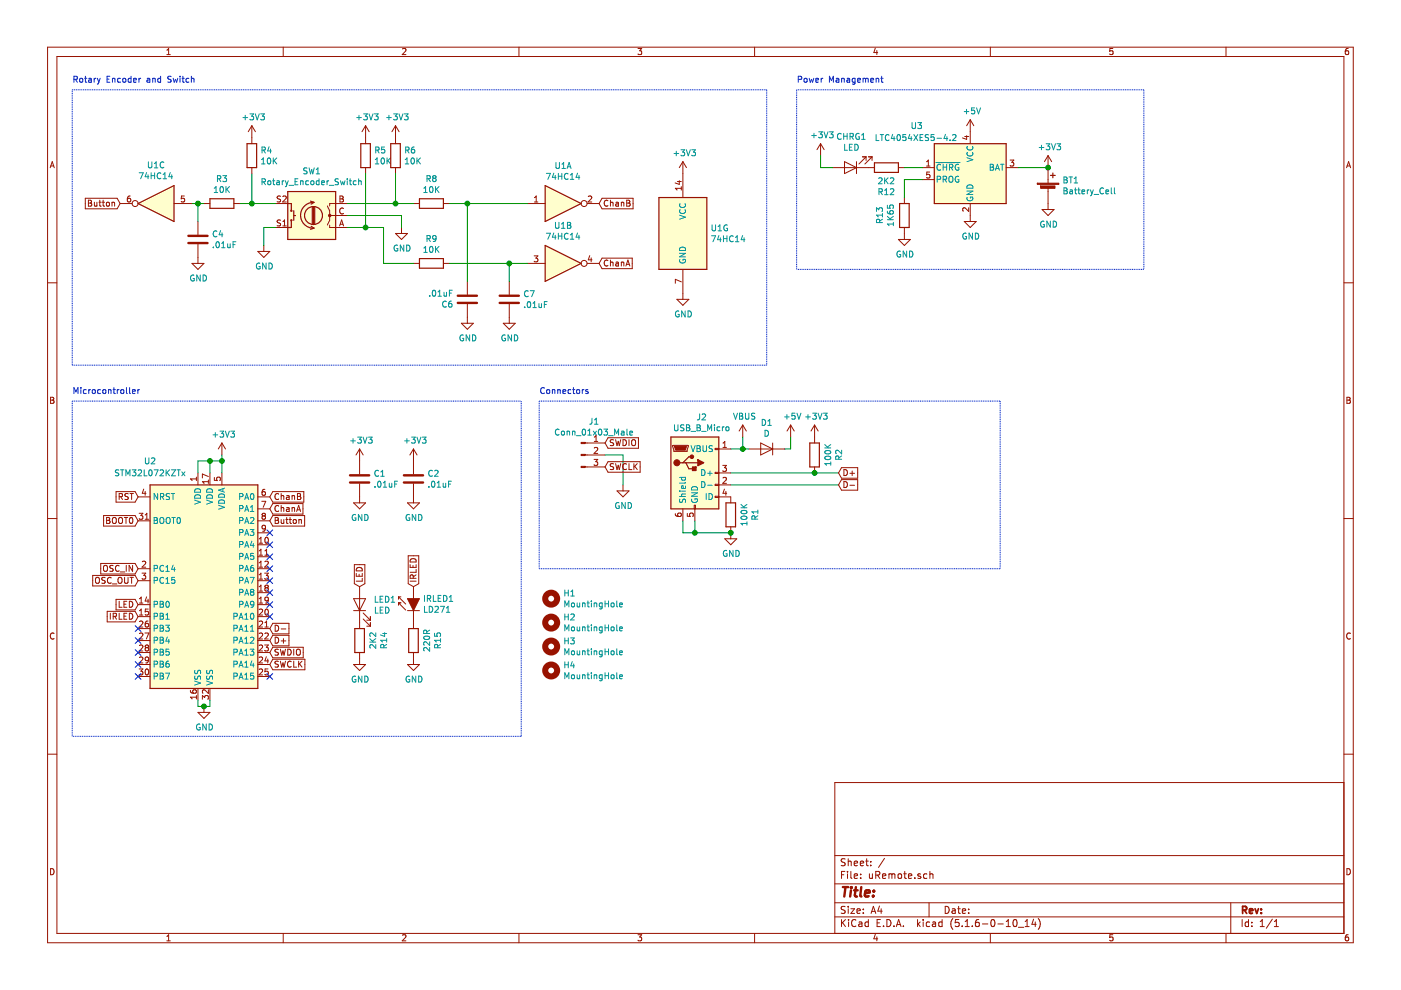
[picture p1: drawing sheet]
EESchema Schematic File Version 4
EELAYER 30 0
EELAYER END
$Descr A4 11693 8268
encoding utf-8
Sheet 1 1
Title ""
Date ""
Rev ""
Comp ""
Comment1 ""
Comment2 ""
Comment3 ""
Comment4 ""
$EndDescr
$Comp
L 74xx:74HC14 U1
U 1 1
P 4700 1700
F 0 "U1" H 4700 2017 50  0000 C CNN
F 1 "74HC14" H 4700 1926 50  0000 C CNN
F 2 "Package_SO:SOIC-14_3.9x8.7mm_P1.27mm" H 4700 1700 50  0001 C CNN
F 3 "http://www.ti.com/lit/gpn/sn74HC14" H 4700 1700 50  0001 C CNN
	1    4700 1700
	1    0    0    -1  
$EndComp
$Comp
L 74xx:74HC14 U1
U 2 1
P 4700 2200
F 0 "U1" H 4700 2517 50  0000 C CNN
F 1 "74HC14" H 4700 2426 50  0000 C CNN
F 2 "Package_SO:SOIC-14_3.9x8.7mm_P1.27mm" H 4700 2200 50  0001 C CNN
F 3 "http://www.ti.com/lit/gpn/sn74HC14" H 4700 2200 50  0001 C CNN
	2    4700 2200
	1    0    0    -1  
$EndComp
$Comp
L 74xx:74HC14 U1
U 3 1
P 1300 1700
F 0 "U1" H 1300 1383 50  0000 C CNN
F 1 "74HC14" H 1300 1474 50  0000 C CNN
F 2 "Package_SO:SOIC-14_3.9x8.7mm_P1.27mm" H 1300 1700 50  0001 C CNN
F 3 "http://www.ti.com/lit/gpn/sn74HC14" H 1300 1700 50  0001 C CNN
	3    1300 1700
	-1   0    0    1   
$EndComp
$Comp
L Device:Rotary_Encoder_Switch SW1
U 1 1
P 2600 1800
F 0 "SW1" H 2600 1433 50  0000 C CNN
F 1 "Rotary_Encoder_Switch" H 2600 1524 50  0000 C CNN
F 2 "Rotary_Encoder:RotaryEncoder_Alps_EC11E-Switch_Vertical_H20mm" H 2450 1960 50  0001 C CNN
F 3 "~" H 2600 2060 50  0001 C CNN
	1    2600 1800
	-1   0    0    1   
$EndComp
$Comp
L power:GND #PWR0101
U 1 1
P 1650 2150
F 0 "#PWR0101" H 1650 1900 50  0001 C CNN
F 1 "GND" H 1655 1977 50  0000 C CNN
F 2 "" H 1650 2150 50  0001 C CNN
F 3 "" H 1650 2150 50  0001 C CNN
	1    1650 2150
	1    0    0    -1  
$EndComp
$Comp
L Device:R R5
U 1 1
P 3050 1300
F 0 "R5" H 3120 1346 50  0000 L CNN
F 1 "10K" H 3120 1255 50  0000 L CNN
F 2 "Resistor_SMD:R_0805_2012Metric" V 2980 1300 50  0001 C CNN
F 3 "~" H 3050 1300 50  0001 C CNN
	1    3050 1300
	1    0    0    -1  
$EndComp
$Comp
L Device:C C6
U 1 1
P 3900 2500
F 0 "C6" H 4015 2546 50  0000 L CNN
F 1 ".01uF" H 4015 2455 50  0000 L CNN
F 2 "Capacitor_SMD:C_0805_2012Metric" H 3938 2350 50  0001 C CNN
F 3 "~" H 3900 2500 50  0001 C CNN
	1    3900 2500
	-1   0    0    1   
$EndComp
Text GLabel 1000 1700 0    50   Input ~ 0
Button
Text GLabel 5000 1700 2    50   Input ~ 0
ChanB
Text GLabel 5000 2200 2    50   Input ~ 0
ChanA
$Comp
L power:GND #PWR0103
U 1 1
P 2200 2050
F 0 "#PWR0103" H 2200 1800 50  0001 C CNN
F 1 "GND" H 2205 1877 50  0000 C CNN
F 2 "" H 2200 2050 50  0001 C CNN
F 3 "" H 2200 2050 50  0001 C CNN
	1    2200 2050
	1    0    0    -1  
$EndComp
$Comp
L Device:R R8
U 1 1
P 3600 1700
F 0 "R8" V 3393 1700 50  0000 C CNN
F 1 "10K" V 3484 1700 50  0000 C CNN
F 2 "Resistor_SMD:R_0805_2012Metric" V 3530 1700 50  0001 C CNN
F 3 "~" H 3600 1700 50  0001 C CNN
	1    3600 1700
	0    1    1    0   
$EndComp
$Comp
L Device:R R9
U 1 1
P 3600 2200
F 0 "R9" V 3393 2200 50  0000 C CNN
F 1 "10K" V 3484 2200 50  0000 C CNN
F 2 "Resistor_SMD:R_0805_2012Metric" V 3530 2200 50  0001 C CNN
F 3 "~" H 3600 2200 50  0001 C CNN
	1    3600 2200
	0    1    1    0   
$EndComp
$Comp
L Device:R R3
U 1 1
P 1850 1700
F 0 "R3" V 1643 1700 50  0000 C CNN
F 1 "10K" V 1734 1700 50  0000 C CNN
F 2 "Resistor_SMD:R_0805_2012Metric" V 1780 1700 50  0001 C CNN
F 3 "~" H 1850 1700 50  0001 C CNN
	1    1850 1700
	0    1    1    0   
$EndComp
$Comp
L Device:C C4
U 1 1
P 1650 2000
F 0 "C4" H 1765 2046 50  0000 L CNN
F 1 ".01uF" H 1765 1955 50  0000 L CNN
F 2 "Capacitor_SMD:C_0805_2012Metric" H 1688 1850 50  0001 C CNN
F 3 "~" H 1650 2000 50  0001 C CNN
	1    1650 2000
	1    0    0    -1  
$EndComp
Wire Wire Line
	1600 1700 1650 1700
Wire Wire Line
	1650 1850 1650 1700
Connection ~ 1650 1700
Wire Wire Line
	1650 1700 1700 1700
Wire Wire Line
	2000 1700 2100 1700
$Comp
L Device:R R4
U 1 1
P 2100 1300
F 0 "R4" H 2170 1346 50  0000 L CNN
F 1 "10K" H 2170 1255 50  0000 L CNN
F 2 "Resistor_SMD:R_0805_2012Metric" V 2030 1300 50  0001 C CNN
F 3 "~" H 2100 1300 50  0001 C CNN
	1    2100 1300
	1    0    0    -1  
$EndComp
Wire Wire Line
	2100 1450 2100 1700
Connection ~ 2100 1700
Wire Wire Line
	2100 1700 2300 1700
Wire Wire Line
	2300 1900 2200 1900
Wire Wire Line
	2200 1900 2200 2050
$Comp
L Device:R R6
U 1 1
P 3300 1300
F 0 "R6" H 3370 1346 50  0000 L CNN
F 1 "10K" H 3370 1255 50  0000 L CNN
F 2 "Resistor_SMD:R_0805_2012Metric" V 3230 1300 50  0001 C CNN
F 3 "~" H 3300 1300 50  0001 C CNN
	1    3300 1300
	1    0    0    -1  
$EndComp
$Comp
L Device:C C7
U 1 1
P 4250 2500
F 0 "C7" H 4365 2546 50  0000 L CNN
F 1 ".01uF" H 4365 2455 50  0000 L CNN
F 2 "Capacitor_SMD:C_0805_2012Metric" H 4288 2350 50  0001 C CNN
F 3 "~" H 4250 2500 50  0001 C CNN
	1    4250 2500
	1    0    0    -1  
$EndComp
Wire Wire Line
	2900 1700 3300 1700
Wire Wire Line
	3750 1700 3900 1700
Wire Wire Line
	2900 1900 3050 1900
Wire Wire Line
	3200 1900 3200 2200
Wire Wire Line
	3200 2200 3450 2200
Wire Wire Line
	3750 2200 4250 2200
Wire Wire Line
	3900 2350 3900 1700
Connection ~ 3900 1700
Wire Wire Line
	3900 1700 4400 1700
Wire Wire Line
	4250 2350 4250 2200
Connection ~ 4250 2200
Wire Wire Line
	4250 2200 4400 2200
Wire Wire Line
	3050 1450 3050 1900
Connection ~ 3050 1900
Wire Wire Line
	3050 1900 3200 1900
Wire Wire Line
	3300 1450 3300 1700
Connection ~ 3300 1700
Wire Wire Line
	3300 1700 3450 1700
$Comp
L power:GND #PWR0106
U 1 1
P 3900 2650
F 0 "#PWR0106" H 3900 2400 50  0001 C CNN
F 1 "GND" H 3905 2477 50  0000 C CNN
F 2 "" H 3900 2650 50  0001 C CNN
F 3 "" H 3900 2650 50  0001 C CNN
	1    3900 2650
	1    0    0    -1  
$EndComp
$Comp
L power:GND #PWR0107
U 1 1
P 4250 2650
F 0 "#PWR0107" H 4250 2400 50  0001 C CNN
F 1 "GND" H 4255 2477 50  0000 C CNN
F 2 "" H 4250 2650 50  0001 C CNN
F 3 "" H 4250 2650 50  0001 C CNN
	1    4250 2650
	1    0    0    -1  
$EndComp
$Comp
L 74xx:74HC14 U1
U 7 1
P 5700 1950
F 0 "U1" H 5930 1996 50  0000 L CNN
F 1 "74HC14" H 5930 1905 50  0000 L CNN
F 2 "Package_SO:SOIC-14_3.9x8.7mm_P1.27mm" H 5700 1950 50  0001 C CNN
F 3 "http://www.ti.com/lit/gpn/sn74HC14" H 5700 1950 50  0001 C CNN
	7    5700 1950
	1    0    0    -1  
$EndComp
$Comp
L power:GND #PWR0109
U 1 1
P 5700 2450
F 0 "#PWR0109" H 5700 2200 50  0001 C CNN
F 1 "GND" H 5705 2277 50  0000 C CNN
F 2 "" H 5700 2450 50  0001 C CNN
F 3 "" H 5700 2450 50  0001 C CNN
	1    5700 2450
	1    0    0    -1  
$EndComp
Wire Notes Line
	600  750  6400 750 
Wire Notes Line
	6400 750  6400 3050
Wire Notes Line
	6400 3050 600  3050
Wire Notes Line
	600  3050 600  750 
Text Notes 600  700  0    50   ~ 0
Rotary Encoder and Switch
$Comp
L Device:LED LED1
U 1 1
P 3000 5050
F 0 "LED1" V 3039 4933 50  0000 R CNN
F 1 "LED" V 2948 4933 50  0000 R CNN
F 2 "LED_SMD:LED_0805_2012Metric" H 3000 5050 50  0001 C CNN
F 3 "~" H 3000 5050 50  0001 C CNN
	1    3000 5050
	0    -1   -1   0   
$EndComp
$Comp
L LED:LD271 IRLED1
U 1 1
P 3450 5000
F 0 "IRLED1" V 3446 4922 50  0000 R CNN
F 1 "LD271" V 3355 4922 50  0000 R CNN
F 2 "LED_SMD:LED_Wurth_2.6x0.84mm" H 3450 5175 50  0001 C CNN
F 3 "http://www.alliedelec.com/m/d/40788c34903a719969df15f1fbea1056.pdf" H 3400 5000 50  0001 C CNN
	1    3450 5000
	0    -1   -1   0   
$EndComp
$Comp
L Device:R R15
U 1 1
P 3450 5350
F 0 "R15" V 3243 5350 50  0000 C CNN
F 1 "220R" V 3334 5350 50  0000 C CNN
F 2 "Resistor_SMD:R_0805_2012Metric" V 3380 5350 50  0001 C CNN
F 3 "~" H 3450 5350 50  0001 C CNN
	1    3450 5350
	-1   0    0    1   
$EndComp
$Comp
L Device:R R14
U 1 1
P 3000 5350
F 0 "R14" V 2793 5350 50  0000 C CNN
F 1 "2K2" V 2884 5350 50  0000 C CNN
F 2 "Resistor_SMD:R_0805_2012Metric" V 2930 5350 50  0001 C CNN
F 3 "~" H 3000 5350 50  0001 C CNN
	1    3000 5350
	-1   0    0    1   
$EndComp
$Comp
L power:GND #PWR0112
U 1 1
P 3450 5500
F 0 "#PWR0112" H 3450 5250 50  0001 C CNN
F 1 "GND" H 3455 5327 50  0000 C CNN
F 2 "" H 3450 5500 50  0001 C CNN
F 3 "" H 3450 5500 50  0001 C CNN
	1    3450 5500
	1    0    0    -1  
$EndComp
$Comp
L power:GND #PWR0113
U 1 1
P 3000 5500
F 0 "#PWR0113" H 3000 5250 50  0001 C CNN
F 1 "GND" H 3005 5327 50  0000 C CNN
F 2 "" H 3000 5500 50  0001 C CNN
F 3 "" H 3000 5500 50  0001 C CNN
	1    3000 5500
	1    0    0    -1  
$EndComp
$Comp
L Connector:USB_B_Micro J2
U 1 1
P 5800 3950
F 0 "J2" H 5857 4417 50  0000 C CNN
F 1 "USB_B_Micro" H 5857 4326 50  0000 C CNN
F 2 "Connector_USB:USB_Micro-B_Molex_47346-0001" H 5950 3900 50  0001 C CNN
F 3 "~" H 5950 3900 50  0001 C CNN
	1    5800 3950
	1    0    0    -1  
$EndComp
$Comp
L power:GND #PWR0116
U 1 1
P 6100 4450
F 0 "#PWR0116" H 6100 4200 50  0001 C CNN
F 1 "GND" H 6105 4277 50  0000 C CNN
F 2 "" H 6100 4450 50  0001 C CNN
F 3 "" H 6100 4450 50  0001 C CNN
	1    6100 4450
	1    0    0    -1  
$EndComp
Text Notes 4500 3300 0    50   ~ 0
Connectors
Wire Notes Line
	4500 3350 4500 4750
Text GLabel 3450 4900 1    50   Input ~ 0
IRLED
Text GLabel 3000 4900 1    50   Input ~ 0
LED
Text Notes 6650 700  0    50   ~ 0
Power Management
Wire Notes Line
	8350 3350 8350 4750
Wire Notes Line
	4500 3350 8350 3350
Wire Notes Line
	4500 4750 8350 4750
$Comp
L Device:LED CHRG1
U 1 1
P 7100 1400
F 0 "CHRG1" H 7093 1145 50  0000 C CNN
F 1 "LED" H 7093 1236 50  0000 C CNN
F 2 "LED_SMD:LED_0805_2012Metric" H 7100 1400 50  0001 C CNN
F 3 "~" H 7100 1400 50  0001 C CNN
	1    7100 1400
	-1   0    0    1   
$EndComp
$Comp
L Device:R R12
U 1 1
P 7400 1400
F 0 "R12" V 7193 1400 50  0000 C CNN
F 1 "2K2" V 7284 1400 50  0000 C CNN
F 2 "Resistor_SMD:R_0805_2012Metric" V 7330 1400 50  0001 C CNN
F 3 "~" H 7400 1400 50  0001 C CNN
	1    7400 1400
	0    -1   -1   0   
$EndComp
Wire Wire Line
	6850 1300 6850 1400
Wire Wire Line
	6850 1400 6950 1400
$Comp
L Device:R R13
U 1 1
P 7550 1800
F 0 "R13" V 7343 1800 50  0000 C CNN
F 1 "1K65" V 7434 1800 50  0000 C CNN
F 2 "Resistor_SMD:R_0805_2012Metric" V 7480 1800 50  0001 C CNN
F 3 "~" H 7550 1800 50  0001 C CNN
	1    7550 1800
	1    0    0    -1  
$EndComp
Wire Wire Line
	7700 1500 7550 1500
Wire Wire Line
	7550 1500 7550 1650
$Comp
L power:GND #PWR0133
U 1 1
P 8100 1800
F 0 "#PWR0133" H 8100 1550 50  0001 C CNN
F 1 "GND" H 8105 1627 50  0000 C CNN
F 2 "" H 8100 1800 50  0001 C CNN
F 3 "" H 8100 1800 50  0001 C CNN
	1    8100 1800
	1    0    0    -1  
$EndComp
$Comp
L power:GND #PWR0134
U 1 1
P 7550 1950
F 0 "#PWR0134" H 7550 1700 50  0001 C CNN
F 1 "GND" H 7555 1777 50  0000 C CNN
F 2 "" H 7550 1950 50  0001 C CNN
F 3 "" H 7550 1950 50  0001 C CNN
	1    7550 1950
	1    0    0    -1  
$EndComp
Wire Wire Line
	7550 1400 7700 1400
Wire Wire Line
	8500 1400 8750 1400
Wire Notes Line
	9550 750  9550 2250
Wire Notes Line
	9550 2250 6650 2250
Wire Notes Line
	9550 750  6650 750 
Wire Notes Line
	6650 750  6650 2250
$Comp
L Battery_Management:LTC4054XES5-4.2 U3
U 1 1
P 8100 1400
F 0 "U3" H 7600 1750 50  0000 L CNN
F 1 "LTC4054XES5-4.2" H 7300 1650 50  0000 L CNN
F 2 "Package_TO_SOT_SMD:TSOT-23-5" H 8100 900 50  0001 C CNN
F 3 "http://cds.linear.com/docs/en/datasheet/405442xf.pdf" H 8100 1300 50  0001 C CNN
	1    8100 1400
	1    0    0    -1  
$EndComp
$Comp
L power:GND #PWR0120
U 1 1
P 8750 1700
F 0 "#PWR0120" H 8750 1450 50  0001 C CNN
F 1 "GND" H 8755 1527 50  0000 C CNN
F 2 "" H 8750 1700 50  0001 C CNN
F 3 "" H 8750 1700 50  0001 C CNN
	1    8750 1700
	1    0    0    -1  
$EndComp
$Comp
L Device:Battery_Cell BT1
U 1 1
P 8750 1600
F 0 "BT1" H 8868 1696 50  0000 L CNN
F 1 "Battery_Cell" H 8868 1605 50  0000 L CNN
F 2 "Battery:BatteryHolder_Keystone_103_1x20mm" V 8750 1660 50  0001 C CNN
F 3 "~" V 8750 1660 50  0001 C CNN
	1    8750 1600
	1    0    0    -1  
$EndComp
$Comp
L power:GND #PWR0119
U 1 1
P 3350 1900
F 0 "#PWR0119" H 3350 1650 50  0001 C CNN
F 1 "GND" H 3355 1727 50  0000 C CNN
F 2 "" H 3350 1900 50  0001 C CNN
F 3 "" H 3350 1900 50  0001 C CNN
	1    3350 1900
	1    0    0    -1  
$EndComp
Wire Wire Line
	2900 1800 3350 1800
Wire Wire Line
	3350 1800 3350 1900
$Comp
L Mechanical:MountingHole H1
U 1 1
P 4600 5000
F 0 "H1" H 4700 5046 50  0000 L CNN
F 1 "MountingHole" H 4700 4955 50  0000 L CNN
F 2 "MountingHole:MountingHole_2.2mm_M2_Pad_Via" H 4600 5000 50  0001 C CNN
F 3 "~" H 4600 5000 50  0001 C CNN
	1    4600 5000
	1    0    0    -1  
$EndComp
$Comp
L Mechanical:MountingHole H2
U 1 1
P 4600 5200
F 0 "H2" H 4700 5246 50  0000 L CNN
F 1 "MountingHole" H 4700 5155 50  0000 L CNN
F 2 "MountingHole:MountingHole_2.2mm_M2_Pad_Via" H 4600 5200 50  0001 C CNN
F 3 "~" H 4600 5200 50  0001 C CNN
	1    4600 5200
	1    0    0    -1  
$EndComp
$Comp
L Mechanical:MountingHole H3
U 1 1
P 4600 5400
F 0 "H3" H 4700 5446 50  0000 L CNN
F 1 "MountingHole" H 4700 5355 50  0000 L CNN
F 2 "MountingHole:MountingHole_2.2mm_M2_Pad_Via" H 4600 5400 50  0001 C CNN
F 3 "~" H 4600 5400 50  0001 C CNN
	1    4600 5400
	1    0    0    -1  
$EndComp
$Comp
L Mechanical:MountingHole H4
U 1 1
P 4600 5600
F 0 "H4" H 4700 5646 50  0000 L CNN
F 1 "MountingHole" H 4700 5555 50  0000 L CNN
F 2 "MountingHole:MountingHole_2.2mm_M2_Pad_Via" H 4600 5600 50  0001 C CNN
F 3 "~" H 4600 5600 50  0001 C CNN
	1    4600 5600
	1    0    0    -1  
$EndComp
Text GLabel 5050 3700 2    50   Input ~ 0
SWDIO
Text GLabel 5050 3900 2    50   Input ~ 0
SWCLK
$Comp
L Connector:Conn_01x03_Male J1
U 1 1
P 4850 3800
F 0 "J1" H 4958 4081 50  0000 C CNN
F 1 "Conn_01x03_Male" H 4958 3990 50  0000 C CNN
F 2 "Connector_PinHeader_2.54mm:PinHeader_1x03_P2.54mm_Vertical" H 4850 3800 50  0001 C CNN
F 3 "~" H 4850 3800 50  0001 C CNN
	1    4850 3800
	1    0    0    -1  
$EndComp
$Comp
L power:GND #PWR0114
U 1 1
P 5200 4050
F 0 "#PWR0114" H 5200 3800 50  0001 C CNN
F 1 "GND" H 5205 3877 50  0000 C CNN
F 2 "" H 5200 4050 50  0001 C CNN
F 3 "" H 5200 4050 50  0001 C CNN
	1    5200 4050
	1    0    0    -1  
$EndComp
Wire Wire Line
	5050 3800 5200 3800
Wire Wire Line
	5200 3800 5200 4050
$Comp
L power:+5V #PWR0102
U 1 1
P 6600 3650
F 0 "#PWR0102" H 6600 3500 50  0001 C CNN
F 1 "+5V" H 6615 3823 50  0000 C CNN
F 2 "" H 6600 3650 50  0001 C CNN
F 3 "" H 6600 3650 50  0001 C CNN
	1    6600 3650
	1    0    0    -1  
$EndComp
$Comp
L power:+3V3 #PWR0104
U 1 1
P 6850 1300
F 0 "#PWR0104" H 6850 1150 50  0001 C CNN
F 1 "+3V3" H 6865 1473 50  0000 C CNN
F 2 "" H 6850 1300 50  0001 C CNN
F 3 "" H 6850 1300 50  0001 C CNN
	1    6850 1300
	1    0    0    -1  
$EndComp
$Comp
L power:+3V3 #PWR0105
U 1 1
P 8750 1400
F 0 "#PWR0105" H 8750 1250 50  0001 C CNN
F 1 "+3V3" H 8765 1573 50  0000 C CNN
F 2 "" H 8750 1400 50  0001 C CNN
F 3 "" H 8750 1400 50  0001 C CNN
	1    8750 1400
	1    0    0    -1  
$EndComp
Connection ~ 8750 1400
$Comp
L power:+5V #PWR0108
U 1 1
P 8100 1100
F 0 "#PWR0108" H 8100 950 50  0001 C CNN
F 1 "+5V" H 8115 1273 50  0000 C CNN
F 2 "" H 8100 1100 50  0001 C CNN
F 3 "" H 8100 1100 50  0001 C CNN
	1    8100 1100
	1    0    0    -1  
$EndComp
$Comp
L power:+3V3 #PWR0110
U 1 1
P 5700 1450
F 0 "#PWR0110" H 5700 1300 50  0001 C CNN
F 1 "+3V3" H 5715 1623 50  0000 C CNN
F 2 "" H 5700 1450 50  0001 C CNN
F 3 "" H 5700 1450 50  0001 C CNN
	1    5700 1450
	1    0    0    -1  
$EndComp
$Comp
L power:+3V3 #PWR0111
U 1 1
P 3300 1150
F 0 "#PWR0111" H 3300 1000 50  0001 C CNN
F 1 "+3V3" H 3315 1323 50  0000 C CNN
F 2 "" H 3300 1150 50  0001 C CNN
F 3 "" H 3300 1150 50  0001 C CNN
	1    3300 1150
	1    0    0    -1  
$EndComp
$Comp
L power:+3V3 #PWR0115
U 1 1
P 3050 1150
F 0 "#PWR0115" H 3050 1000 50  0001 C CNN
F 1 "+3V3" H 3065 1323 50  0000 C CNN
F 2 "" H 3050 1150 50  0001 C CNN
F 3 "" H 3050 1150 50  0001 C CNN
	1    3050 1150
	1    0    0    -1  
$EndComp
$Comp
L power:+3V3 #PWR0117
U 1 1
P 2100 1150
F 0 "#PWR0117" H 2100 1000 50  0001 C CNN
F 1 "+3V3" H 2115 1323 50  0000 C CNN
F 2 "" H 2100 1150 50  0001 C CNN
F 3 "" H 2100 1150 50  0001 C CNN
	1    2100 1150
	1    0    0    -1  
$EndComp
$Comp
L Device:D D1
U 1 1
P 6400 3750
F 0 "D1" H 6400 3534 50  0000 C CNN
F 1 "D" H 6400 3625 50  0000 C CNN
F 2 "Diode_SMD:D_0805_2012Metric" H 6400 3750 50  0001 C CNN
F 3 "~" H 6400 3750 50  0001 C CNN
	1    6400 3750
	-1   0    0    1   
$EndComp
$Comp
L Device:R R1
U 1 1
P 6100 4300
F 0 "R1" V 5893 4300 50  0000 C CNN
F 1 "100K" V 5984 4300 50  0000 C CNN
F 2 "Resistor_SMD:R_0805_2012Metric" V 6030 4300 50  0001 C CNN
F 3 "~" H 6100 4300 50  0001 C CNN
	1    6100 4300
	-1   0    0    1   
$EndComp
Wire Wire Line
	5800 4350 5800 4450
Wire Wire Line
	5800 4450 6100 4450
Connection ~ 6100 4450
Wire Wire Line
	5700 4350 5700 4450
Wire Wire Line
	5700 4450 5800 4450
Connection ~ 5800 4450
Text GLabel 7000 4050 2    50   Input ~ 0
D-
Text GLabel 7000 3950 2    50   Input ~ 0
D+
Wire Wire Line
	6100 4050 7000 4050
$Comp
L Device:R R2
U 1 1
P 6800 3800
F 0 "R2" V 6593 3800 50  0000 C CNN
F 1 "100K" V 6684 3800 50  0000 C CNN
F 2 "Resistor_SMD:R_0805_2012Metric" V 6730 3800 50  0001 C CNN
F 3 "~" H 6800 3800 50  0001 C CNN
	1    6800 3800
	-1   0    0    1   
$EndComp
$Comp
L power:+3V3 #PWR0118
U 1 1
P 6800 3650
F 0 "#PWR0118" H 6800 3500 50  0001 C CNN
F 1 "+3V3" H 6815 3823 50  0000 C CNN
F 2 "" H 6800 3650 50  0001 C CNN
F 3 "" H 6800 3650 50  0001 C CNN
	1    6800 3650
	1    0    0    -1  
$EndComp
$Comp
L MCU_ST_STM32L0:STM32L072KZTx U2
U 1 1
P 1750 4850
F 0 "U2" H 1250 5850 50  0000 C CNN
F 1 "STM32L072KZTx" H 1250 5750 50  0000 C CNN
F 2 "Package_QFP:LQFP-32_7x7mm_P0.8mm" H 1250 3950 50  0001 R CNN
F 3 "http://www.st.com/st-web-ui/static/active/en/resource/technical/document/datasheet/DM00141133.pdf" H 1750 4850 50  0001 C CNN
	1    1750 4850
	1    0    0    -1  
$EndComp
$Comp
L power:+3V3 #PWR0121
U 1 1
P 1850 3800
F 0 "#PWR0121" H 1850 3650 50  0001 C CNN
F 1 "+3V3" H 1865 3973 50  0000 C CNN
F 2 "" H 1850 3800 50  0001 C CNN
F 3 "" H 1850 3800 50  0001 C CNN
	1    1850 3800
	1    0    0    -1  
$EndComp
Wire Wire Line
	1850 3950 1850 3850
Wire Wire Line
	1750 3950 1750 3850
Wire Wire Line
	1750 3850 1850 3850
Connection ~ 1850 3850
Wire Wire Line
	1850 3850 1850 3800
Wire Wire Line
	1650 3950 1650 3850
Wire Wire Line
	1650 3850 1750 3850
Connection ~ 1750 3850
Text GLabel 1150 4150 0    50   Input ~ 0
RST
Text GLabel 1150 4350 0    50   Input ~ 0
BOOT0
$Comp
L Device:C C1
U 1 1
P 3000 4000
F 0 "C1" H 3115 4046 50  0000 L CNN
F 1 ".01uF" H 3115 3955 50  0000 L CNN
F 2 "Capacitor_SMD:C_0805_2012Metric" H 3038 3850 50  0001 C CNN
F 3 "~" H 3000 4000 50  0001 C CNN
	1    3000 4000
	1    0    0    -1  
$EndComp
$Comp
L Device:C C2
U 1 1
P 3450 4000
F 0 "C2" H 3565 4046 50  0000 L CNN
F 1 ".01uF" H 3565 3955 50  0000 L CNN
F 2 "Capacitor_SMD:C_0805_2012Metric" H 3488 3850 50  0001 C CNN
F 3 "~" H 3450 4000 50  0001 C CNN
	1    3450 4000
	1    0    0    -1  
$EndComp
$Comp
L power:+3V3 #PWR0122
U 1 1
P 3000 3850
F 0 "#PWR0122" H 3000 3700 50  0001 C CNN
F 1 "+3V3" H 3015 4023 50  0000 C CNN
F 2 "" H 3000 3850 50  0001 C CNN
F 3 "" H 3000 3850 50  0001 C CNN
	1    3000 3850
	1    0    0    -1  
$EndComp
$Comp
L power:+3V3 #PWR0123
U 1 1
P 3450 3850
F 0 "#PWR0123" H 3450 3700 50  0001 C CNN
F 1 "+3V3" H 3465 4023 50  0000 C CNN
F 2 "" H 3450 3850 50  0001 C CNN
F 3 "" H 3450 3850 50  0001 C CNN
	1    3450 3850
	1    0    0    -1  
$EndComp
$Comp
L power:GND #PWR0125
U 1 1
P 3000 4150
F 0 "#PWR0125" H 3000 3900 50  0001 C CNN
F 1 "GND" H 3005 3977 50  0000 C CNN
F 2 "" H 3000 4150 50  0001 C CNN
F 3 "" H 3000 4150 50  0001 C CNN
	1    3000 4150
	1    0    0    -1  
$EndComp
$Comp
L power:GND #PWR0126
U 1 1
P 3450 4150
F 0 "#PWR0126" H 3450 3900 50  0001 C CNN
F 1 "GND" H 3455 3977 50  0000 C CNN
F 2 "" H 3450 4150 50  0001 C CNN
F 3 "" H 3450 4150 50  0001 C CNN
	1    3450 4150
	1    0    0    -1  
$EndComp
$Comp
L power:GND #PWR0128
U 1 1
P 1700 5900
F 0 "#PWR0128" H 1700 5650 50  0001 C CNN
F 1 "GND" H 1705 5727 50  0000 C CNN
F 2 "" H 1700 5900 50  0001 C CNN
F 3 "" H 1700 5900 50  0001 C CNN
	1    1700 5900
	1    0    0    -1  
$EndComp
Wire Wire Line
	1650 5850 1650 5900
Wire Wire Line
	1650 5900 1700 5900
Wire Wire Line
	1750 5850 1750 5900
Wire Wire Line
	1750 5900 1700 5900
Connection ~ 1700 5900
Text GLabel 2250 5350 2    50   Input ~ 0
D+
Text GLabel 2250 5250 2    50   Input ~ 0
D-
$Comp
L power:VBUS #PWR0129
U 1 1
P 6200 3650
F 0 "#PWR0129" H 6200 3500 50  0001 C CNN
F 1 "VBUS" H 6215 3823 50  0000 C CNN
F 2 "" H 6200 3650 50  0001 C CNN
F 3 "" H 6200 3650 50  0001 C CNN
	1    6200 3650
	1    0    0    -1  
$EndComp
Wire Wire Line
	6800 3950 7000 3950
Wire Wire Line
	6100 3950 6800 3950
Connection ~ 6800 3950
Wire Wire Line
	6100 3750 6200 3750
Wire Wire Line
	6200 3650 6200 3750
Connection ~ 6200 3750
Wire Wire Line
	6200 3750 6250 3750
Wire Wire Line
	6550 3750 6600 3750
Wire Wire Line
	6600 3750 6600 3650
Text GLabel 2250 5450 2    50   Input ~ 0
SWDIO
Text GLabel 2250 5550 2    50   Input ~ 0
SWCLK
Text GLabel 2250 4150 2    50   Input ~ 0
ChanB
Text GLabel 2250 4250 2    50   Input ~ 0
ChanA
Text GLabel 2250 4350 2    50   Input ~ 0
Button
Text GLabel 1150 5050 0    50   Input ~ 0
LED
Text GLabel 1150 5150 0    50   Input ~ 0
IRLED
Text GLabel 1150 4750 0    50   Input ~ 0
OSC_IN
Text GLabel 1150 4850 0    50   Input ~ 0
OSC_OUT
Wire Notes Line
	600  3350 4350 3350
Wire Notes Line
	4350 3350 4350 6150
Wire Notes Line
	4350 6150 600  6150
Wire Notes Line
	600  6150 600  3350
Text Notes 600  3300 0    50   ~ 0
Microcontroller
NoConn ~ 2250 4450
NoConn ~ 2250 4550
NoConn ~ 2250 4650
NoConn ~ 2250 4750
NoConn ~ 2250 4850
NoConn ~ 2250 4950
NoConn ~ 2250 5050
NoConn ~ 2250 5150
NoConn ~ 2250 5650
NoConn ~ 1150 5650
NoConn ~ 1150 5550
NoConn ~ 1150 5450
NoConn ~ 1150 5350
NoConn ~ 1150 5250
$EndSCHEMATC
